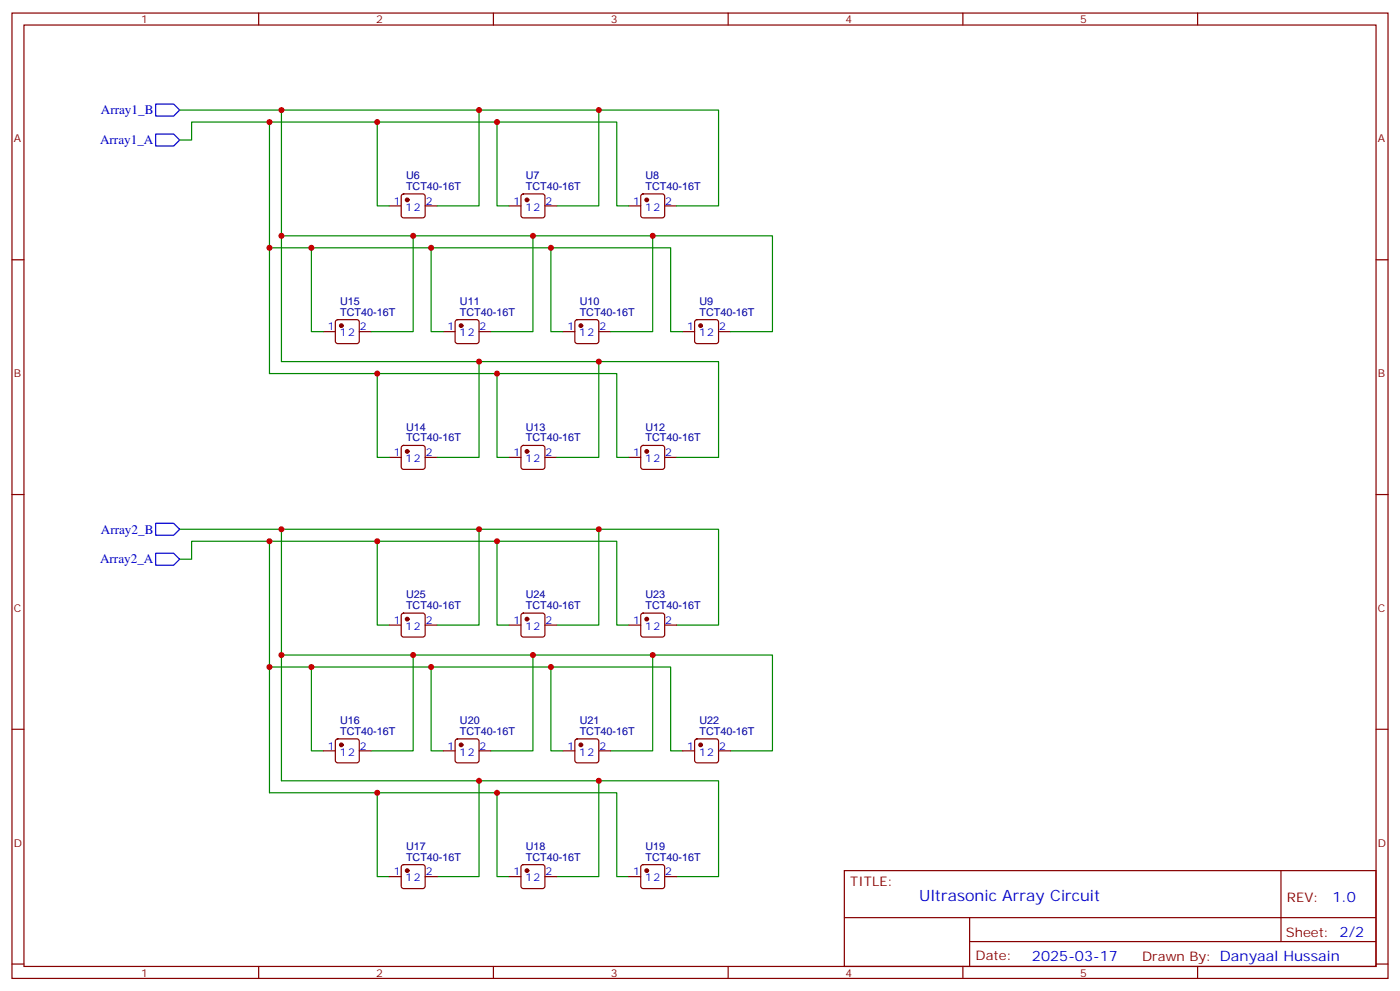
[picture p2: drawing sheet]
<svg xmlns="http://www.w3.org/2000/svg" width="412mm" height="292mm" viewBox="0 0 412 292" stroke-linecap="round" stroke-linejoin="round" font-family="sans-serif">
<g fill="none" stroke="#870000" stroke-width=".35">
<path d="M3.5 3.8h405.4v284.4h-405.4zM7.1 7.4h398.2v277.3h-398.2zM76.2 3.8v3.6M145.3 3.8v3.6M214.5 3.8v3.6M283.6 3.8v3.6M352.8 3.8v3.6M118.4 57.3l.5-.2h5.6l.5 .2 .2 .5v5.7l-.2 .5-.5 .2h-5.6l-.5-.3-.2-.4v-5.7zM153.7 57.3l.5-.2h5.6l.5 .2 .2 .5v5.7l-.2 .5-.5 .2h-5.6l-.5-.3-.2-.4v-5.7zM189 57.3l.4-.2h5.7l.5 .2 .2 .5v5.7l-.2 .5-.5 .2h-5.7l-.5-.3-.2-.4v-5.7zM3.5 76.5h3.6M114.7 60.6h3.5"/>
<path d="M125.2 60.6h3.6M149.9 60.6h3.6M160.5 60.6h3.5M185.2 60.6h3.5M195.8 60.6h3.5M405.3 76.5h3.6M95.2 97.7h3.6M99 94.4l.5-.2h5.6l.5 .2 .2 .5v5.6l-.2 .5-.5 .2h-5.6l-.5-.2-.2-.5v-5.6zM105.8 97.7h3.6M130.5 97.7h3.6M134.3 94.4l.5-.2h5.6l.5 .2 .2 .5v5.6l-.2 .5-.5 .2h-5.6l-.5-.2-.2-.5v-5.6zM141.1 97.7h3.5"/>
<path d="M165.8 97.7h3.5M169.6 94.4l.4-.2h5.7l.5 .2 .2 .5v5.6l-.2 .5-.5 .2h-5.7l-.5-.2-.2-.5v-5.6zM176.4 97.7h3.5M201.1 97.7h3.5M204.8 94.4l.5-.2h5.7l.5 .2 .2 .5v5.6l-.3 .5-.4 .2h-5.7l-.5-.2-.2-.5v-5.6zM211.7 97.7h3.5M114.7 134.7h3.5M118.4 131.4l.5-.2h5.6l.5 .2 .2 .5v5.6l-.2 .5-.5 .3h-5.6l-.5-.3-.2-.5v-5.6zM125.2 134.7h3.6M149.9 134.7h3.6M153.7 131.4l.5-.2h5.6l.5 .2 .2 .5v5.6l-.2 .5-.5 .3h-5.6l-.5-.3-.2-.5v-5.6zM160.5 134.7h3.5"/>
<path d="M185.2 134.7h3.5M189 131.4l.4-.2h5.7l.5 .2 .2 .5v5.6l-.2 .5-.5 .3h-5.7l-.5-.3-.2-.5v-5.6zM195.8 134.7h3.5M3.5 145.7h3.6M405.3 145.7h3.6M114.7 184.1h3.5M118.4 180.8l.5-.2h5.6l.5 .2 .2 .5v5.6l-.2 .5-.5 .2h-5.6l-.5-.2-.2-.5v-5.6zM125.2 184.1h3.6M149.9 184.1h3.6M153.7 180.8l.5-.2h5.6l.5 .2 .2 .5v5.6l-.2 .5-.5 .2h-5.6l-.5-.2-.2-.5v-5.6zM160.5 184.1h3.5M185.2 184.1h3.5"/>
<path d="M189 180.8l.4-.2h5.7l.5 .2 .2 .5v5.6l-.2 .5-.5 .2h-5.7l-.5-.2-.2-.5v-5.6zM195.8 184.1h3.5M3.5 214.8h3.6M99 217.8l.5-.2h5.6l.5 .2 .2 .5v5.7l-.2 .5-.5 .2h-5.6l-.5-.3-.2-.4v-5.7zM134.3 217.8l.5-.2h5.6l.5 .2 .2 .5v5.7l-.2 .5-.5 .2h-5.6l-.5-.3-.2-.4v-5.7zM169.6 217.8l.4-.2h5.7l.5 .2 .2 .5v5.7l-.2 .5-.5 .2h-5.7l-.5-.3-.2-.4v-5.7zM204.8 217.8l.5-.2h5.7l.5 .2 .2 .5v5.7l-.3 .5-.4 .2h-5.7l-.5-.3-.2-.4v-5.7zM405.3 214.8h3.6M95.2 221.2h3.6M105.8 221.2h3.6M130.5 221.2h3.6M141.1 221.2h3.5"/>
<path d="M165.8 221.2h3.5M176.4 221.2h3.5M201.1 221.2h3.5M211.7 221.2h3.5M114.7 258.2h3.5M118.4 254.9l.5-.2h5.6l.5 .2 .2 .5v5.6l-.2 .5-.5 .2h-5.6l-.5-.2-.2-.5v-5.6zM125.2 258.2h3.6M149.9 258.2h3.6M153.7 254.9l.5-.2h5.6l.5 .2 .2 .5v5.6l-.2 .5-.5 .2h-5.6l-.5-.2-.2-.5v-5.6zM160.5 258.2h3.5M185.2 258.2h3.5M189 254.9l.4-.2h5.7l.5 .2 .2 .5v5.6l-.2 .5-.5 .2h-5.7l-.5-.2-.2-.5v-5.6z"/>
<path d="M195.8 258.2h3.5M248.7 256.4h156.6v28.3h-156.6zM377.3 256.5v20.8M248.7 270.3h156.5M285.6 277.3h119.6M285.6 270.3v14.1M3.5 284h3.6M76.2 284.7v3.5M145.3 284.7v3.5M214.5 284.7v3.5M283.6 284.7v3.5M352.8 284.7v3.5"/>
<path d="M405.3 284h3.6"/>
</g>
<g fill="#870000" stroke="#870000" stroke-width=".35">
<circle cx="119.9" cy="58.9" r=".53"/>
<circle cx="155.2" cy="58.9" r=".53"/>
<circle cx="190.5" cy="58.9" r=".53"/>
<circle cx="206.4" cy="95.9" r=".53"/>
<circle cx="171.1" cy="95.9" r=".53"/>
<circle cx="135.8" cy="95.9" r=".53"/>
<circle cx="190.5" cy="133" r=".53"/>
<circle cx="155.2" cy="133" r=".53"/>
<circle cx="119.9" cy="133" r=".53"/>
<circle cx="100.5" cy="95.9" r=".53"/>
<circle cx="100.5" cy="219.4" r=".53"/>
<circle cx="119.9" cy="256.4" r=".53"/>
<circle cx="155.2" cy="256.4" r=".53"/>
<circle cx="190.5" cy="256.4" r=".53"/>
<circle cx="135.8" cy="219.4" r=".53"/>
<circle cx="171.1" cy="219.4" r=".53"/>
<circle cx="206.4" cy="219.4" r=".53"/>
<circle cx="190.5" cy="182.4" r=".53"/>
<circle cx="155.2" cy="182.4" r=".53"/>
<circle cx="119.9" cy="182.4" r=".53"/>
</g>
<path d="M45.9 30.7h5.3l1.7 1.7-1.7 1.8h-5.3zM45.9 39.5h5.3l1.7 1.7-1.7 1.8h-5.3zM45.9 154.1h5.3l1.7 1.8-1.7 1.8h-5.3zM45.9 162.9h5.3l1.7 1.8-1.7 1.8h-5.3z" fill="none" stroke="#00f" stroke-width=".35"/>
<g fill="none" stroke="#008700" stroke-width=".35">
<path d="M52.9 32.4h158.8v28.2h-12.4M79.4 35.9v74.1h102.3v24.7h3.5M82.9 32.4v74.1h128.8v28.2h-12.4M111.1 35.9v24.7h3.6M141.1 32.4v28.2h-12.3M146.4 35.9v24.7h3.5M176.4 32.4v28.2h-12.4M52.9 41.2h3.5v-5.3h125.3v24.7h3.5M79.4 73h118.2v24.7h3.5M82.9 69.5h144.6v28.2h-12.3M91.7 73v24.7h3.5M121.7 69.5v28.2h-12.3"/>
<path d="M127 73v24.7h3.5M157 69.5v28.2h-12.4M162.3 73v24.7h3.5M192.3 69.5v28.2h-12.4M111.1 110v24.7h3.6M141.1 106.5v28.2h-12.3M146.4 110v24.7h3.5M176.4 106.5v28.2h-12.4M52.9 155.9h158.8v28.2h-12.4M79.4 159.4v74.1h102.3v24.7h3.5M82.9 155.9v74.1h128.8v28.2h-12.4M111.1 159.4v24.7h3.6"/>
<path d="M141.1 155.9v28.2h-12.3M146.4 159.4v24.7h3.5M176.4 155.9v28.2h-12.4M52.9 164.7h3.5v-5.3h125.3v24.7h3.5M79.4 196.5h118.2v24.7h3.5M82.9 192.9h144.6v28.3h-12.3M91.7 196.5v24.7h3.5M121.7 192.9v28.3h-12.3M127 196.5v24.7h3.5M157 192.9v28.3h-12.4M162.3 196.5v24.7h3.5M192.3 192.9v28.3h-12.4"/>
<path d="M111.1 233.5v24.7h3.6M141.1 230v28.2h-12.3M146.4 233.5v24.7h3.5M176.4 230v28.2h-12.4"/>
</g>
<g fill="#c00">
<circle cx="176.4" cy="32.4" r=".88"/>
<circle cx="141.1" cy="32.4" r=".88"/>
<circle cx="146.4" cy="35.9" r=".88"/>
<circle cx="111.1" cy="35.9" r=".88"/>
<circle cx="127" cy="73" r=".88"/>
<circle cx="162.3" cy="73" r=".88"/>
<circle cx="157" cy="69.5" r=".88"/>
<circle cx="192.3" cy="69.5" r=".88"/>
<circle cx="111.1" cy="110" r=".88"/>
<circle cx="146.4" cy="110" r=".88"/>
<circle cx="141.1" cy="106.5" r=".88"/>
<circle cx="176.4" cy="106.5" r=".88"/>
<circle cx="121.7" cy="69.5" r=".88"/>
<circle cx="91.7" cy="73" r=".88"/>
<circle cx="82.9" cy="32.4" r=".88"/>
<circle cx="79.4" cy="73" r=".88"/>
<circle cx="79.4" cy="35.9" r=".88"/>
<circle cx="82.9" cy="69.5" r=".88"/>
<circle cx="82.9" cy="192.9" r=".88"/>
<circle cx="79.4" cy="159.4" r=".88"/>
<circle cx="79.4" cy="196.5" r=".88"/>
<circle cx="82.9" cy="155.9" r=".88"/>
<circle cx="91.7" cy="196.5" r=".88"/>
<circle cx="121.7" cy="192.9" r=".88"/>
<circle cx="176.4" cy="230" r=".88"/>
<circle cx="141.1" cy="230" r=".88"/>
<circle cx="146.4" cy="233.5" r=".88"/>
<circle cx="111.1" cy="233.5" r=".88"/>
<circle cx="192.3" cy="192.9" r=".88"/>
<circle cx="157" cy="192.9" r=".88"/>
<circle cx="162.3" cy="196.5" r=".88"/>
<circle cx="127" cy="196.5" r=".88"/>
<circle cx="111.1" cy="159.4" r=".88"/>
<circle cx="146.4" cy="159.4" r=".88"/>
<circle cx="141.1" cy="155.9" r=".88"/>
<circle cx="176.4" cy="155.9" r=".88"/>
</g>
<text font-size="4.6" fill="#00f" x="270.8" y="265.5">Ultrasonic Array Circuit</text>
<g font-size="4.2" fill="#00f">
<text x="392.5" y="265.7">1.0</text>
<text x="304" y="283.1">2025-03-17</text>
</g>
<g font-size="3.9" fill="#00f">
<text x="29.7" y="33.7">Array1_B</text>
<text x="29.5" y="42.5">Array1_A</text>
<text x="29.7" y="157.1">Array2_B</text>
<text x="29.5" y="166">Array2_A</text>
</g>
<g font-size="3.9" fill="#800">
<text x="250.5" y="261">TITLE:</text>
<text x="379.1" y="265.7">REV:</text>
<text x="378.7" y="275.8">Sheet: 2/2</text>
<text x="287.4" y="282.9">Date:</text>
<text x="336.4" y="283">Drawn By: Danyaal Hussain</text>
</g>
<g font-size="3.2" fill="#800">
<text x="41.6" y="6.8">1</text>
<text x="110.8" y="6.8">2</text>
<text x="179.9" y="6.8">3</text>
<text x="249.1" y="6.8">4</text>
<text x="318.2" y="6.8">5</text>
<text x="4.1" y="41.9">A</text>
<text x="405.9" y="41.9">A</text>
<text x="4.1" y="111.1">B</text>
<text x="405.9" y="111.1">B</text>
<text x="4.1" y="180.2">C</text>
<text x="405.9" y="180.2">C</text>
<text x="4.1" y="249.4">D</text>
<text x="405.9" y="249.4">D</text>
<text x="41.6" y="287.7">1</text>
<text x="110.8" y="287.7">2</text>
<text x="179.9" y="287.7">3</text>
<text x="249.1" y="287.7">4</text>
<text x="318.2" y="287.7">5</text>
</g>
<g font-size="3.2" fill="#000080">
<text x="119.6" y="52.7">U6</text>
<text x="154.9" y="52.7">U7</text>
<text x="190.2" y="52.7">U8</text>
<text x="119.6" y="55.9">TCT40-16T</text>
<text x="154.9" y="55.9">TCT40-16T</text>
<text x="190.2" y="55.9">TCT40-16T</text>
<text x="100.2" y="89.8">U15</text>
<text x="135.5" y="89.8">U11</text>
<text x="170.8" y="89.8">U10</text>
<text x="206" y="89.8">U9</text>
<text x="100.2" y="93">TCT40-16T</text>
<text x="135.5" y="93">TCT40-16T</text>
<text x="170.8" y="93">TCT40-16T</text>
<text x="206" y="93">TCT40-16T</text>
<text x="119.6" y="130">TCT40-16T</text>
<text x="119.6" y="126.8">U14</text>
<text x="154.9" y="130">TCT40-16T</text>
<text x="154.9" y="126.8">U13</text>
<text x="190.2" y="130">TCT40-16T</text>
<text x="190.2" y="126.8">U12</text>
<text x="119.6" y="179.4">TCT40-16T</text>
<text x="119.6" y="176.2">U25</text>
<text x="154.9" y="179.4">TCT40-16T</text>
<text x="154.9" y="176.2">U24</text>
<text x="190.2" y="179.4">TCT40-16T</text>
<text x="190.2" y="176.2">U23</text>
<text x="100.2" y="213.3">U16</text>
<text x="135.5" y="213.3">U20</text>
<text x="170.8" y="213.3">U21</text>
<text x="206" y="213.3">U22</text>
<text x="100.2" y="216.4">TCT40-16T</text>
<text x="135.5" y="216.4">TCT40-16T</text>
<text x="170.8" y="216.4">TCT40-16T</text>
<text x="206" y="216.4">TCT40-16T</text>
<text x="119.6" y="250.3">U17</text>
<text x="154.9" y="250.3">U18</text>
<text x="190.2" y="250.3">U19</text>
<text x="119.6" y="253.5">TCT40-16T</text>
<text x="154.9" y="253.5">TCT40-16T</text>
<text x="190.2" y="253.5">TCT40-16T</text>
</g>
<g font-size="3.2" fill="#00f">
<text x="116" y="60.3">1</text>
<text x="119.5" y="62.1">12</text>
<text x="125.4" y="60.3">2</text>
<text x="151.3" y="60.3">1</text>
<text x="154.8" y="62.1">12</text>
<text x="160.7" y="60.3">2</text>
<text x="186.5" y="60.3">1</text>
<text x="190" y="62.1">12</text>
<text x="196" y="60.3">2</text>
<text x="96.6" y="97.3">1</text>
<text x="100.1" y="99.1">12</text>
<text x="106" y="97.3">2</text>
<text x="131.9" y="97.3">1</text>
<text x="135.4" y="99.1">12</text>
<text x="141.3" y="97.3">2</text>
<text x="167.1" y="97.3">1</text>
<text x="170.6" y="99.1">12</text>
<text x="176.6" y="97.3">2</text>
<text x="202.4" y="97.3">1</text>
<text x="205.9" y="99.1">12</text>
<text x="211.8" y="97.3">2</text>
<text x="116" y="134.4">1</text>
<text x="119.5" y="136.1">12</text>
<text x="125.4" y="134.4">2</text>
<text x="151.3" y="134.4">1</text>
<text x="154.8" y="136.1">12</text>
<text x="160.7" y="134.4">2</text>
<text x="186.5" y="134.4">1</text>
<text x="190" y="136.1">12</text>
<text x="196" y="134.4">2</text>
<text x="116" y="183.8">1</text>
<text x="119.5" y="185.5">12</text>
<text x="125.4" y="183.8">2</text>
<text x="151.3" y="183.8">1</text>
<text x="154.8" y="185.5">12</text>
<text x="160.7" y="183.8">2</text>
<text x="186.5" y="183.8">1</text>
<text x="190" y="185.5">12</text>
<text x="196" y="183.8">2</text>
<text x="96.6" y="220.8">1</text>
<text x="106" y="220.8">2</text>
<text x="131.9" y="220.8">1</text>
<text x="141.3" y="220.8">2</text>
<text x="167.1" y="220.8">1</text>
<text x="176.6" y="220.8">2</text>
<text x="202.4" y="220.8">1</text>
<text x="211.8" y="220.8">2</text>
<text x="100.1" y="222.6">12</text>
<text x="135.4" y="222.6">12</text>
<text x="170.6" y="222.6">12</text>
<text x="205.9" y="222.6">12</text>
<text x="116" y="257.8">1</text>
<text x="125.4" y="257.8">2</text>
<text x="151.3" y="257.8">1</text>
<text x="160.7" y="257.8">2</text>
<text x="186.5" y="257.8">1</text>
<text x="196" y="257.8">2</text>
<text x="119.5" y="259.6">12</text>
<text x="154.8" y="259.6">12</text>
<text x="190" y="259.6">12</text>
</g>
</svg>
